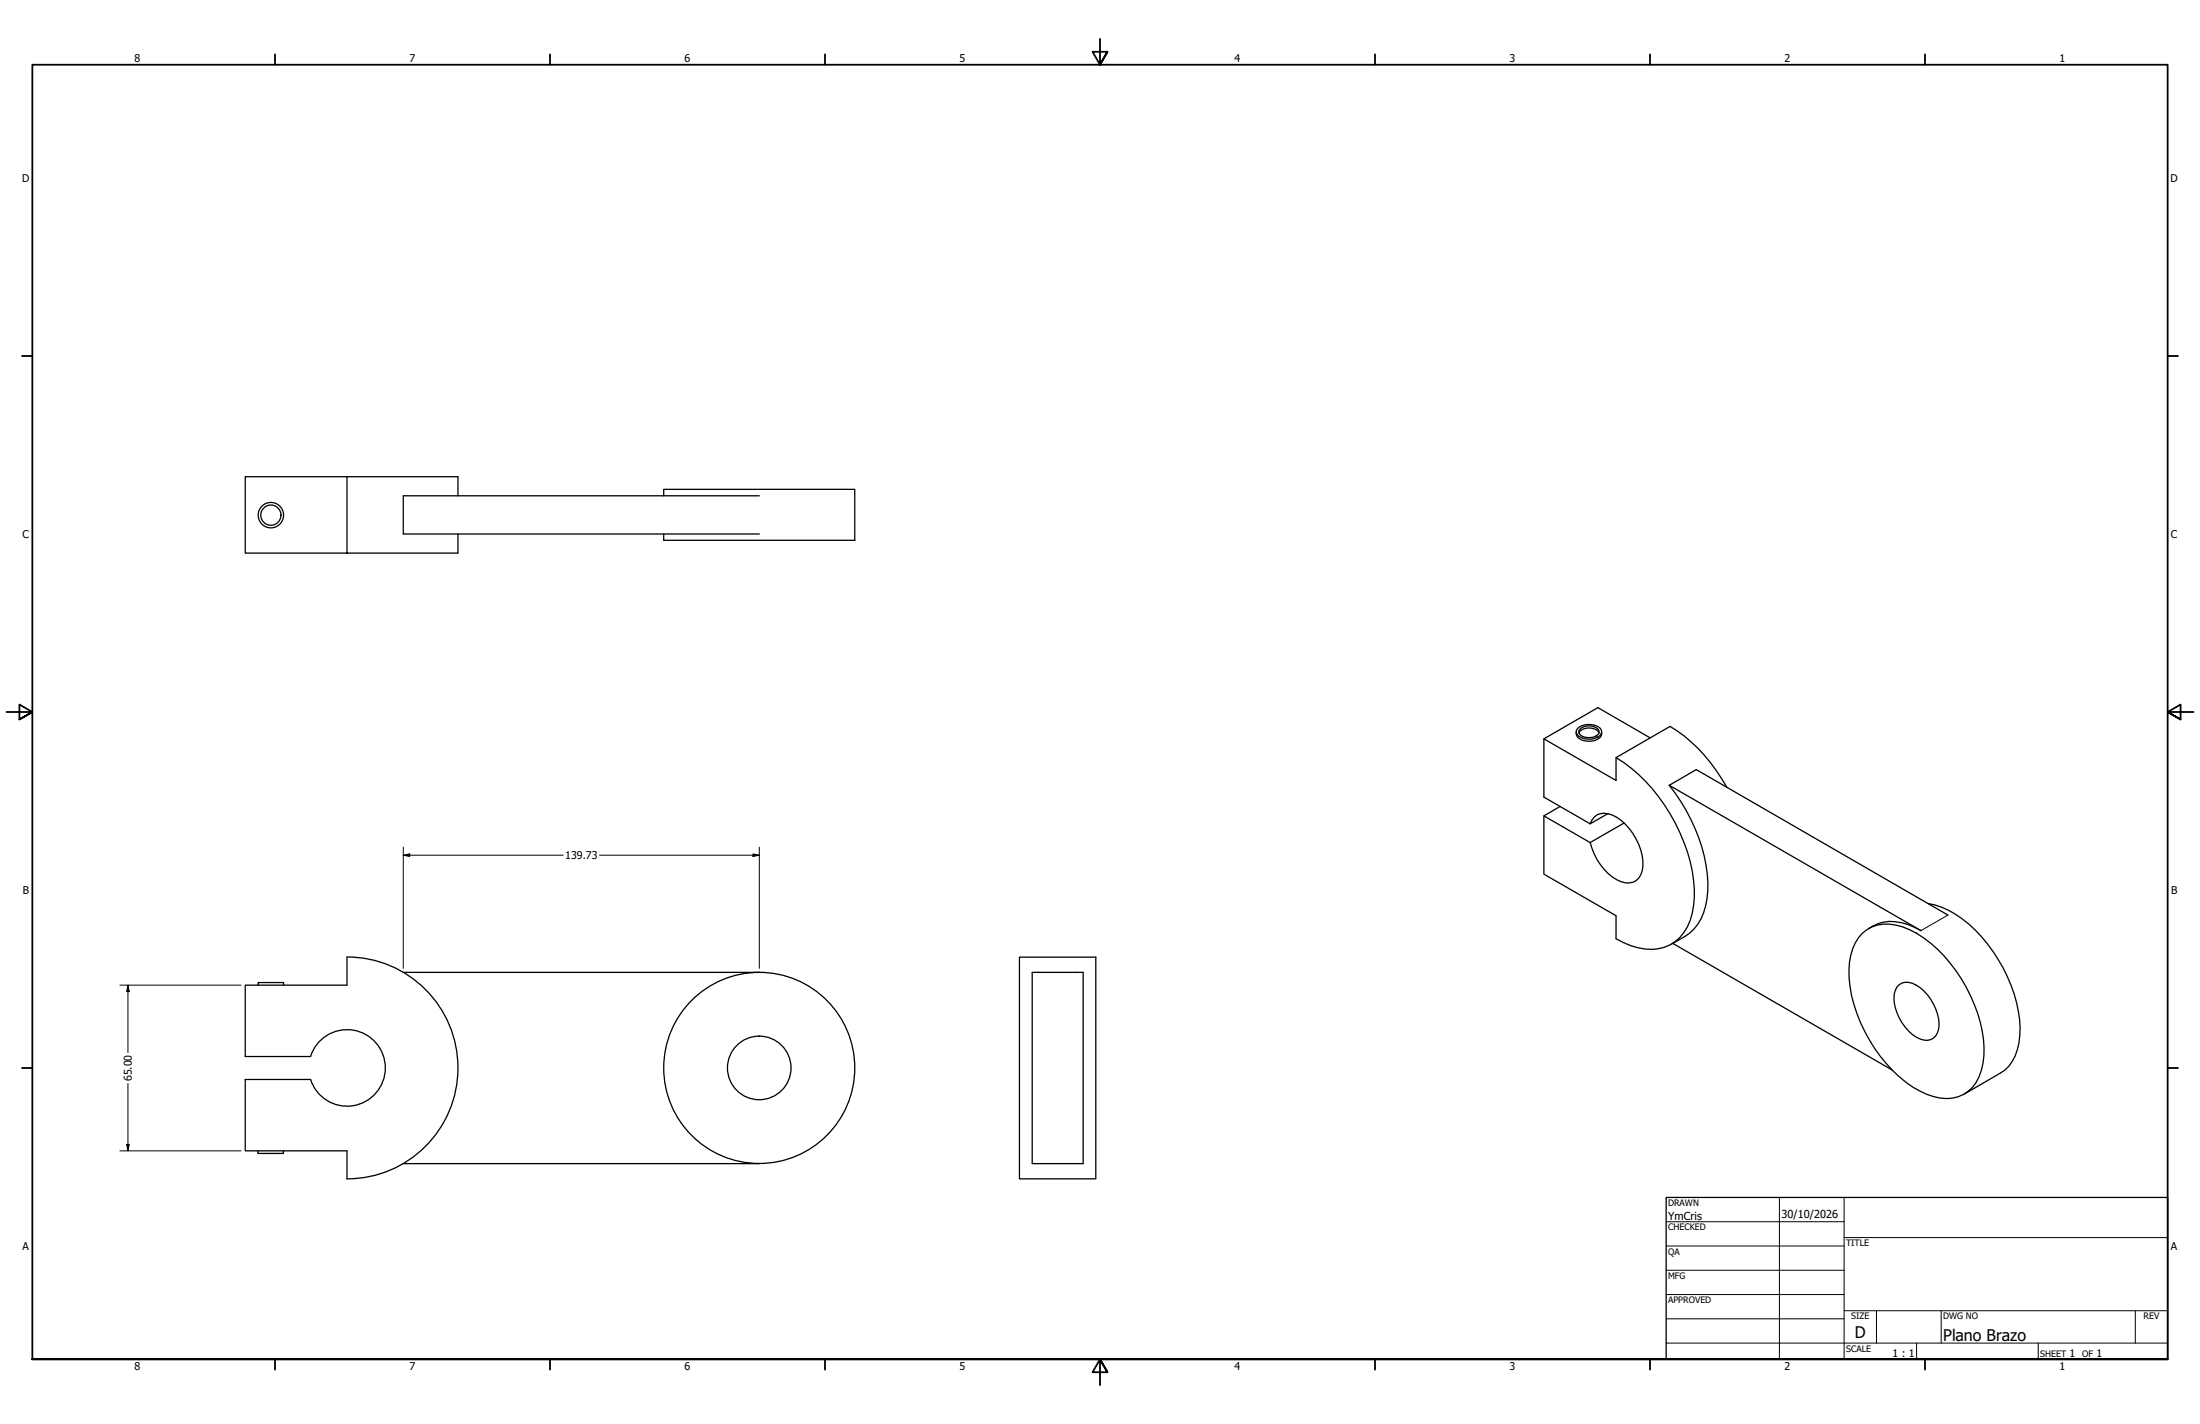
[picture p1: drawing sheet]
<svg xmlns="http://www.w3.org/2000/svg" width="864mm" height="559mm" viewBox="0 0 864 559" stroke-linecap="round" stroke-linejoin="round" font-family="sans-serif">
<!-- layer: Visible (ANSI) -->
<g fill="none" stroke="#000" stroke-width=".51">
<path d="M136.2 187.1h43.6v7.5M260.5 194.6v-2.6h75v20h-75v-2.4M298.1 194.6h-139.8v15h139.8M179.8 209.6v7.4h-83.5v-29.9h39.9v29.9M606 289.9l28.4 16.4v-9l21.2-12.2a62 62 0 0 1 22.3 23.8M618.7 287.1a3.3 3.3 0 0 0 3.7 3.7 5.9 5.9 0 0 0 6.2-2.1l.1-1.6M619.1 286.1a6.7 6.7 0 0 1 9.4 .2 2.5 2.5 0 0 1-2.3 3.4 6.3 6.3 0 0 1-7.4-2zM619.8 287.6a5 5 0 0 1 7.9 0M620.2 286.1a5.1 5.1 0 0 1 7.5 .7 2.29 2.29 0 0 1-2.2 2.4 4.8 4.8 0 0 1-5.7-1.7v-.7zM634.4 297.3a68.4 68.4 0 0 1 29 40.7 41.6 41.6 0 0 1 0 23.3 16.2 16.2 0 0 1-20.4 10.6l-2.9-.8-5.7-2.7v-9.1l-28.4-16.3v-22.8M647.8 289.6l-20.5-11.9-21.3 12.2v22.9l18.2 10.5 7-4M612.4 316.5l-6.4 3.7 18.2 10.4 13.3-7.6"/>
<path d="M655.3 308.2a65.2 65.2 0 0 1 15.1 41.3 22.6 22.6 0 0 1-7.1 16.6l-7.2 4.4M655.3 308.2l98.8 57a20.6 20.6 0 0 0-16.9-2.7l-3.6 1.9M655.3 308.2l10.6-6.2 98.8 57.1M624.2 323.3a5.5 5.5 0 0 1 7.1-4 20.1 20.1 0 0 1 12 12.1 15.6 15.6 0 0 1 .8 11.9 5.7 5.7 0 0 1-7.7 2.7 22 22 0 0 1-12.2-15.4M756.9 354.6a37.1 37.1 0 0 1 20.8 12.9 60 60 0 0 1 15.3 35.9 21.7 21.7 0 0 1-6 16.5l-15.9 9.4M400.2 375.6h29.9v87h-29.9zM656.7 370.2l86.1 49.7M731.1 366.2a14.9 14.9 0 0 1 15.8-2.5 45.3 45.3 0 0 1 20.8 17 54.6 54.6 0 0 1 11.1 33.8 19 19 0 0 1-6.1 13.7 14.4 14.4 0 0 1-13.6 2.1 42.3 42.3 0 0 1-21-15.8 57.4 57.4 0 0 1-12.3-33.8 20.5 20.5 0 0 1 5.3-14.5zM101.3 386.6v-1h10v1M158.3 381.6h139.8M405.2 381.6h20v75h-20zM745.6 386.4a5.5 5.5 0 0 1 6.7 .3 19 19 0 0 1 8.7 16.9 5 5 0 0 1-7.1 4.2 18.6 18.6 0 0 1-10.3-17.8l1.1-2.7z"/>
<path d="M121.9 414.6a15 15 0 0 1 23.1-7.7 15 15 0 0 1 0 24.3 15 15 0 0 1-23.1-7.6M121.9 414.6h-25.6v-28h39.9v-11.1a43.5 43.5 0 0 1 43.6 43.6 43.5 43.5 0 0 1-43.6 43.5v-11h-39.9v-28h25.6M101.2 451.6v1h10.1v-1M158.3 456.6h139.8"/>
<circle cx="106.3" cy="202.2" r="5"/>
<circle cx="106.3" cy="202.2" r="4"/>
<circle cx="298" cy="419.1" r="12.5"/>
<circle cx="298" cy="419.1" r="37.5"/>
</g>
<!-- layer: Visible Narrow (ANSI) -->
<path d="M764.7 359.1l-10.6 6.1" fill="none" stroke="#000" stroke-width=".39"/>
<!-- layer: Border (ANSI) -->
<g fill="none" stroke="#000" stroke-width=".7">
<path d="M431.8 15.2v10.2l-2.9-5.1h5.8l-2.9 5.1 2.9-5.1M107.9 21.3v4.1M215.9 21.3v4.1M323.8 21.3v4.1M539.8 21.3v4.1M647.7 21.3v4.1M755.6 21.3v4.1M8.6 139.7h4.1M850.9 139.7h4.1M2.5 279.4h10.2l-5.1-2.9v5.8l5.1-2.9-5.1 2.9M861.1 279.4h-10.2l5.1-2.9v5.8l-5.1-2.9 5.1 2.9M8.6 419.1h4.1"/>
<path d="M850.9 419.1h4.1M12.7 533.4v-508h838.2v508h-838.2h838.2M107.9 533.4v4.1M215.9 533.4v4.1M323.8 533.4v4.1M434.7 538.5l-2.9-5.1 2.9 5.1h-5.8l2.9-5.1v10.2M539.8 533.4v4.1M647.7 533.4v4.1M755.6 533.4v4.1"/>
</g>
<!-- layer: Title (ANSI) -->
<g fill="none" stroke="#000" stroke-width=".39">
<path d="M654 479.4h69.9M698.5 469.9v63.5M723.9 469.9v63.5M654 488.9h69.9M654 498.5h69.9M723.9 485.6h127M654 508h69.9M654 517.5h69.9M723.9 514.3h127M736.6 514.3v12.7M762 514.3v12.7M838.2 514.3v12.7"/>
<path d="M654 527h196.9M752.3 527v6.4M800.1 527v6.4"/>
</g>
<path d="M654 469.9h196.9v63.5h-196.9z" fill="none" stroke="#000" stroke-width=".51"/>
<!-- layer: Dimension (ANSI) -->
<path d="M158.3 335.6l2.5-.5v1zM158.3 335.6h62.7M158.3 332.4v47.6M235.3 335.6h62.8M295.6 335.1l2.5 .5-2.5 .5zM298.1 332.4v47.6M47.1 386.6h47.5M50.2 386.6l.5 2.5h-1zM50.2 386.6v26.5M50.2 425.1v26.5M47.1 451.6h47.5M49.7 449.1h1l-.5 2.5z" fill="none" stroke="#000" stroke-width=".39"/>
<path d="M158.3 335.6l2.5-.5v1zM295.6 335.1l2.5 .5-2.5 .5zM50.2 386.6l.5 2.5h-1zM49.7 449.1h1l-.5 2.5z" fill="#000"/>
<g font-size="6.3">
<text x="728.1" y="524.9">D</text>
<text x="762.8" y="526.2">Plano Brazo</text>
</g>
<g font-size="4.3">
<text x="654.8" y="478.6">YmCris</text>
<text x="699.3" y="478">30/10/2026</text>
</g>
<g font-size="4.2">
<text x="52.8" y="24.4">8</text>
<text x="160.8" y="24.4">7</text>
<text x="268.7" y="24.4">6</text>
<text x="376.7" y="24.4">5</text>
<text x="484.6" y="24.4">4</text>
<text x="592.6" y="24.4">3</text>
<text x="700.5" y="24.4">2</text>
<text x="808.5" y="24.4">1</text>
<text x="8.8" y="71.4">D</text>
<text x="852" y="71.4">D</text>
<text x="8.9" y="211.1">C</text>
<text x="852.2" y="211.1">C</text>
<text x="221.9" y="337.1">139.73</text>
<text x="9" y="350.8">B</text>
<text x="852.2" y="350.8">B</text>
<text x="51.8" y="424.3" transform="rotate(-90 51.8 424.3)">65.00</text>
<text x="8.9" y="490.5">A</text>
<text x="852.2" y="490.5">A</text>
<text x="742.9" y="532.6">1 : 1</text>
<text x="812.4" y="532.6">1</text>
<text x="823" y="532.6">1</text>
<text x="52.8" y="537.5">8</text>
<text x="160.8" y="537.5">7</text>
<text x="268.7" y="537.5">6</text>
<text x="376.7" y="537.5">5</text>
<text x="484.6" y="537.5">4</text>
<text x="592.6" y="537.5">3</text>
<text x="700.5" y="537.5">2</text>
<text x="808.5" y="537.5">1</text>
</g>
<g font-size="3.5">
<text x="654.8" y="473.2">DRAWN</text>
<text x="654.8" y="482.8">CHECKED</text>
<text x="724.7" y="488.9">TITLE</text>
<text x="654.8" y="492.3">QA</text>
<text x="654.8" y="501.8">MFG</text>
<text x="654.8" y="511.4">APPROVED</text>
<text x="726.7" y="517.7">SIZE</text>
<text x="762.8" y="517.7">DWG NO</text>
<text x="841.4" y="517.7">REV</text>
<text x="724.7" y="530.4">SCALE</text>
<text x="800.9" y="532.6">SHEET</text>
<text x="817.4" y="532.6">OF</text>
</g>
</svg>
